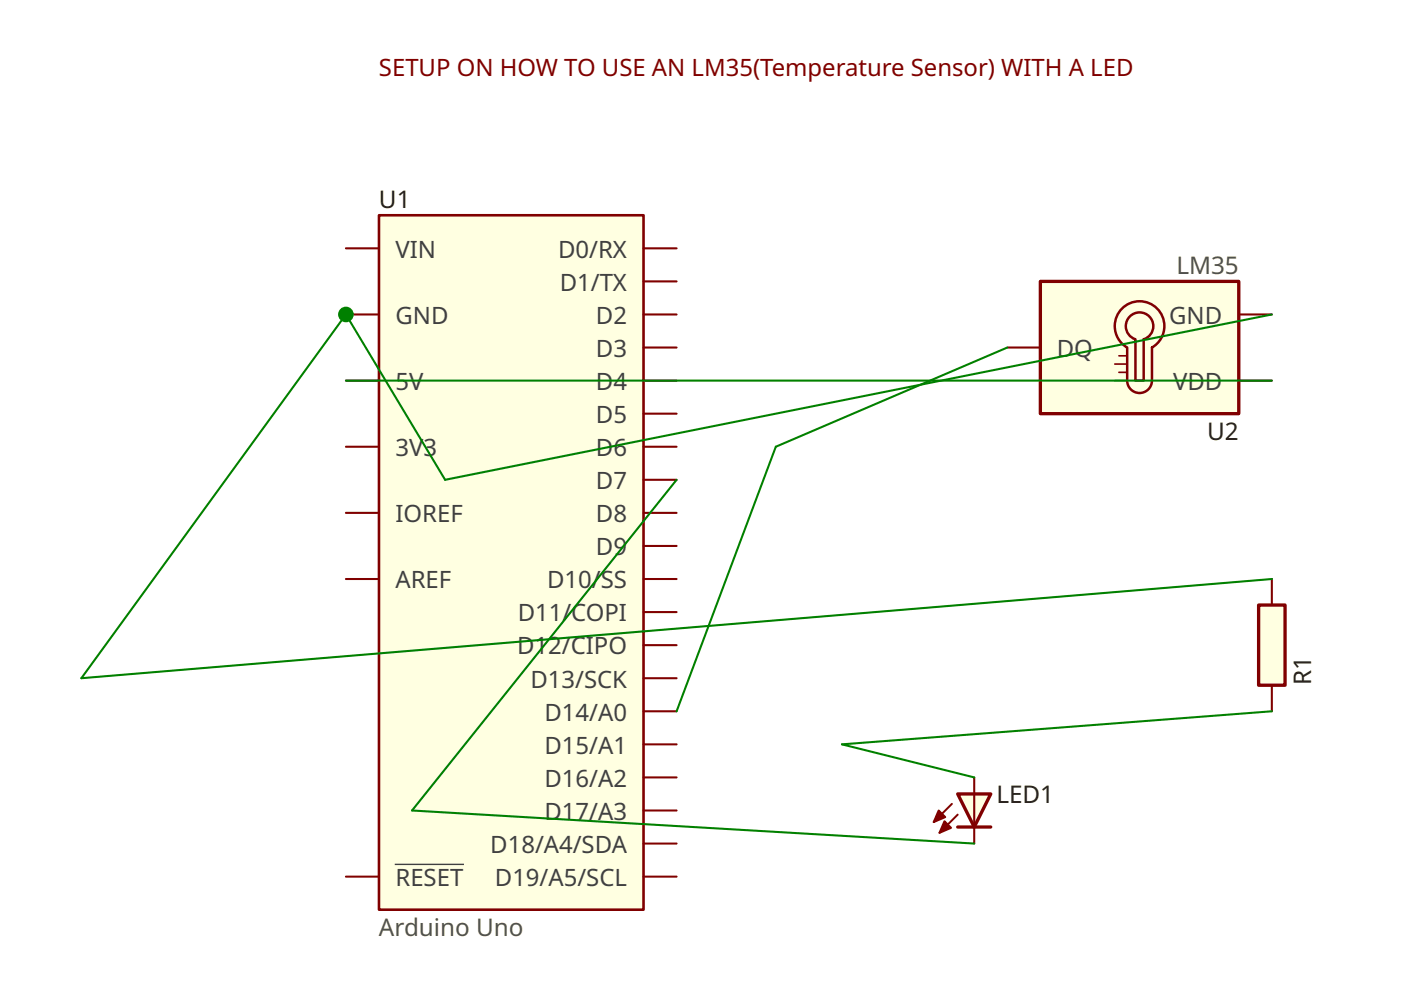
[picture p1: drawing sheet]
<svg xmlns="http://www.w3.org/2000/svg" width="297mm" height="210mm" viewBox="0 0 297 210" stroke-linecap="round" stroke-linejoin="round" font-family="sans-serif">
<g fill="#ffffe1" stroke="#800000" stroke-width=".7">
<path d="M203 168.3h7.1l-3.5 7z"/>
<path d="M203 175.3h7.1z"/>
</g>
<path d="M206.6 168.3v7z" fill="#ffffe1" stroke="#800000" stroke-width=".44"/>
<g fill="#ffffe1" stroke="#800000" stroke-width=".42">
<path d="M201.8 170.4l-3.8 3.9z"/>
<path d="M199.2 176.6l3.8-3.9z"/>
</g>
<g fill="#800000" stroke="#800000" stroke-width=".42">
<path d="M199 171.8l1.4 1.4-2.4 1.1z"/>
<path d="M200.2 174.1l1.4 1.4-2.4 1.1z"/>
</g>
<path d="M206.6 164.8v3.5M206.6 175.3v3.6" fill="none" stroke="#800000" stroke-width=".44"/>
<path d="M80.4 45.6h56v147.3h-56z" fill-rule="evenodd" fill="#ffffe1" stroke="#800000" stroke-width=".55"/>
<g fill="none" stroke="#800000" stroke-width=".44">
<path d="M73.3 52.7h7.1M136.4 52.7h7.1M136.4 59.7h7.1M73.3 66.7h7.1M136.4 66.7h7.1M136.4 73.7h7.1M73.3 80.7h7.1M73.3 94.7h7.1M136.4 80.7h7.1M136.4 94.7h7.1M136.4 87.7h7.1M73.3 108.7h7.1"/>
<path d="M136.4 115.8h7.1M136.4 108.7h7.1M136.4 101.7h7.1M73.3 122.8h7.1M136.4 129.8h7.1M136.4 136.8h7.1M136.4 122.8h7.1M136.4 150.8h7.1M136.4 157.8h7.1M136.4 143.8h7.1M136.4 178.9h7.1M136.4 171.8h7.1"/>
<path d="M136.4 164.8h7.1M73.3 185.9h7.1M136.4 185.9h7.1"/>
</g>
<path d="M83.9 183.3h14.3" fill="none" stroke="#404040" stroke-width=".3"/>
<path d="M266.9 128.3h5.6v17h-5.6z" fill-rule="evenodd" fill="#ffffe1" stroke="#800000" stroke-width=".7"/>
<path d="M269.7 122.8v5.5M269.7 145.3v5.5" fill="none" stroke="#800000" stroke-width=".44"/>
<path d="M220.6 59.7h42v28h-42z" fill-rule="evenodd" fill="#ffffe1" stroke="#800000" stroke-width=".7"/>
<path d="M237.9 65.4a5.3 5.3 0 0 1 7.9 .5 5.3 5.3 0 0 1-1.6 7.8v7a2.63 2.63 0 0 1-2.6 2.6 2.63 2.63 0 0 1-2.6-2.6v-7a5.3 5.3 0 0 1-1.1-8.3zM239.8 66.9a2.91 2.91 0 0 1 4.4 .9 2.91 2.91 0 0 1-1.7 4.1v8.8h-1.8v-8.8a2.91 2.91 0 0 1-.9-5z" fill="none" stroke="#800000" stroke-width=".53"/>
<path d="M236.4 77.2h2.6M237.2 78.9h1.8M237.2 75.4h1.8M236.4 80.7h2.6" fill="none" stroke="#800000" stroke-width=".35"/>
<path d="M213.6 73.7h7M262.6 66.7h7.1M262.6 80.7h7.1" fill="none" stroke="#800000" stroke-width=".44"/>
<path d="M213.6 73.7l-49.1 21-21 56.1M269.7 66.7l-175.3 35-21.1-35-56.1 77.1 252.5-21M73.3 80.7h196.4M143.5 101.7l-56.1 70.1 119.2 7.1M269.7 150.8l-91.2 7 28.1 7" fill="none" stroke="#008000" stroke-width=".44"/>
<circle cx="73.3" cy="66.7" r="1.66" fill="#008000"/>
<g font-size="5.2" fill="#202020">
<text x="80.4" y="44.1">U1</text>
<text x="255.9" y="93.2">U2</text>
<text x="278" y="145.3" transform="rotate(-90 278 145.3)">R1</text>
<text x="211.2" y="170.3">LED1</text>
</g>
<g font-size="5.2" fill="#505050">
<text x="249.4" y="58.2">LM35</text>
<text x="80.4" y="198.4">Arduino Uno</text>
</g>
<text font-size="5.1" fill="#800000" x="80.4" y="16.1">SETUP ON HOW TO USE AN LM35(Temperature Sensor) WITH A LED</text>
<g font-size="5.1" fill="#404040">
<text x="83.9" y="54.6">VIN</text>
<text x="118.4" y="54.6">D0/RX</text>
<text x="118.7" y="61.6">D1/TX</text>
<text x="83.9" y="68.6">GND</text>
<text x="126.4" y="68.6">D2</text>
<text x="247.9" y="68.6">GND</text>
<text x="126.4" y="75.7">D3</text>
<text x="224.1" y="75.7">DQ</text>
<text x="83.9" y="82.7">5V</text>
<text x="126.4" y="82.7">D4</text>
<text x="248.7" y="82.7">VDD</text>
<text x="126.4" y="89.7">D5</text>
<text x="83.9" y="96.7">3V3</text>
<text x="126.4" y="96.7">D6</text>
<text x="126.4" y="103.7">D7</text>
<text x="83.9" y="110.7">IOREF</text>
<text x="126.4" y="110.7">D8</text>
<text x="126.4" y="117.7">D9</text>
<text x="83.9" y="124.7">AREF</text>
<text x="116" y="124.7">D10/SS</text>
<text x="109.8" y="131.7">D11/COPI</text>
<text x="109.7" y="138.8">D12/CIPO</text>
<text x="112.5" y="145.8">D13/SCK</text>
<text x="115.5" y="152.8">D14/A0</text>
<text x="115.5" y="159.8">D15/A1</text>
<text x="115.5" y="166.8">D16/A2</text>
<text x="115.5" y="173.8">D17/A3</text>
<text x="104" y="180.8">D18/A4/SDA</text>
<text x="83.9" y="187.8">RESET</text>
<text x="104.9" y="187.8">D19/A5/SCL</text>
</g>
</svg>
